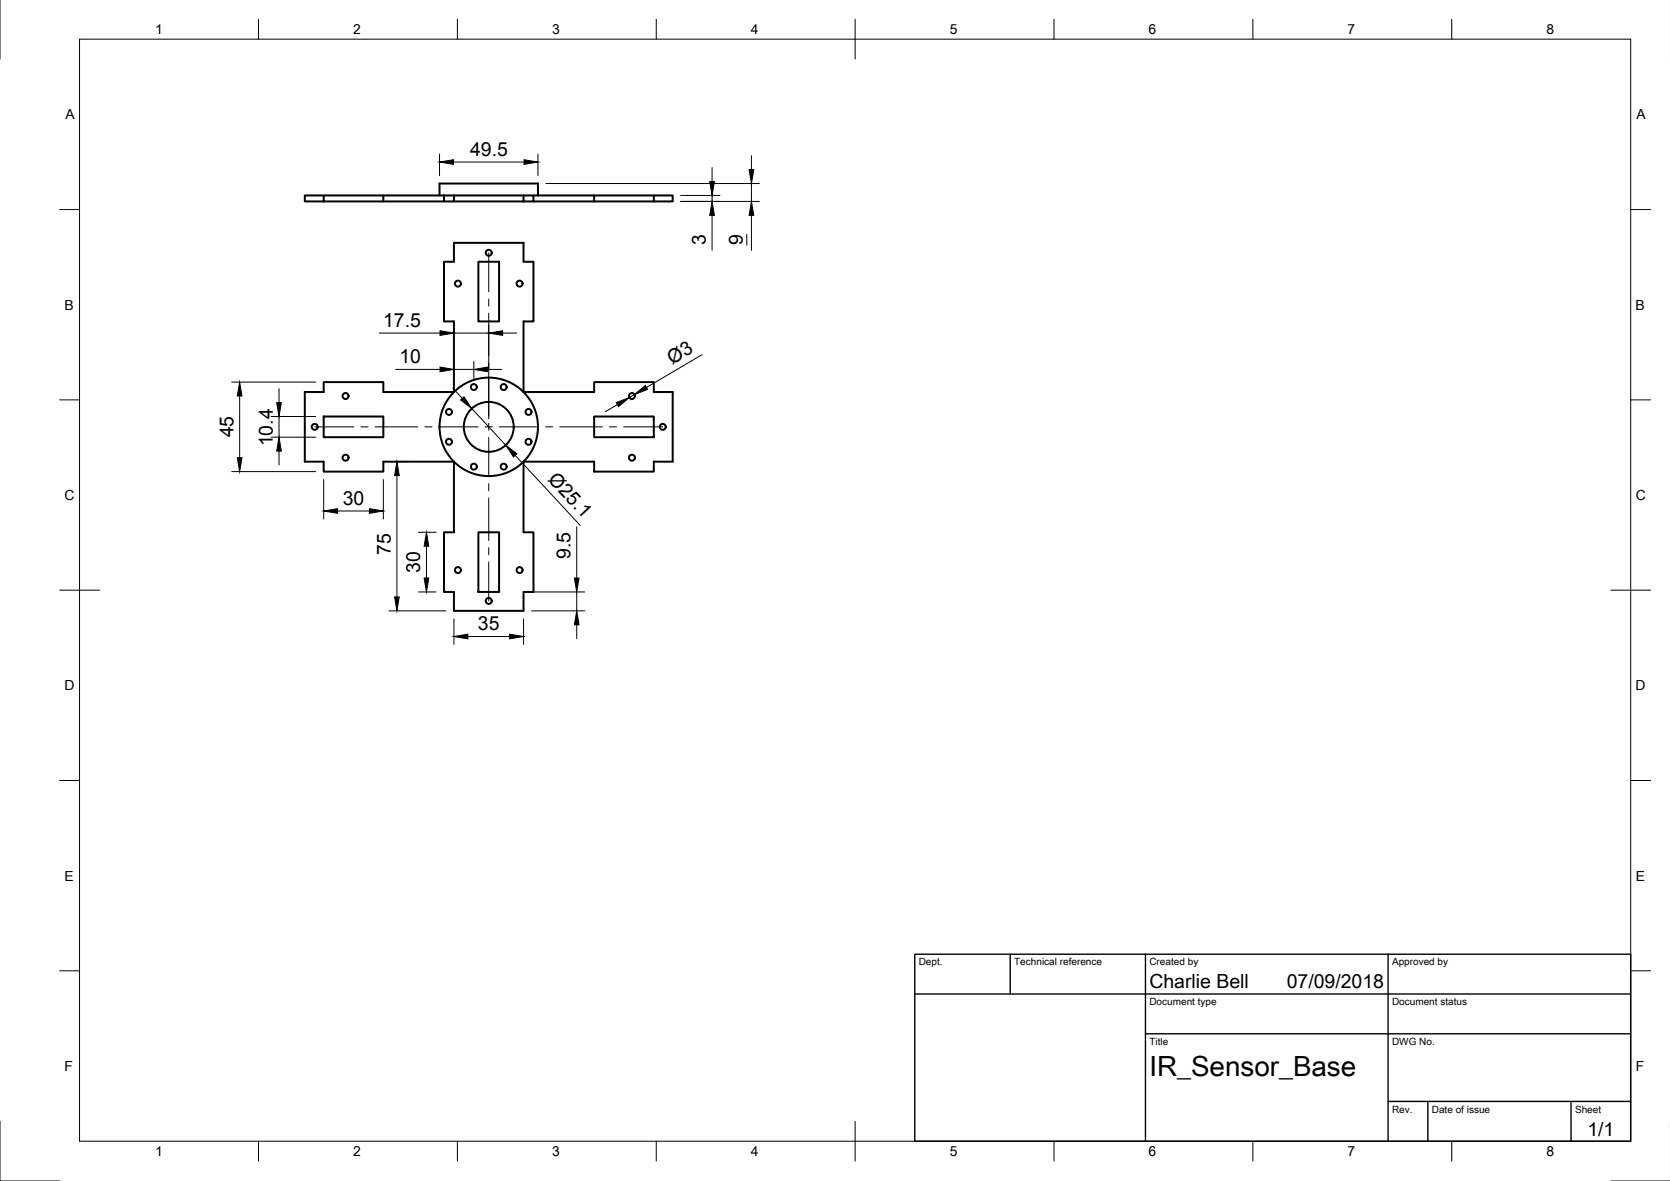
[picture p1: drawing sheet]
<svg xmlns="http://www.w3.org/2000/svg" width="420mm" height="297mm" viewBox="0 0 420 297" stroke-linecap="round" stroke-linejoin="round" font-family="sans-serif">
<!-- layer: Visible -->
<g fill="none" stroke="#000" stroke-width=".5">
<path d="M81.4 49.2h-4.7v1.5h4.7M81.4 50.7h30.3M81.4 50.7v-1.5h15v1.5M96.4 49.2h15.3M110.6 49.2v-3h24.7v3M111.7 49.2h2.5v1.5h-2.5zM114.2 50.7h17.5M114.2 49.2h17.5M131.7 49.2h2.5v1.5h-2.5M131.7 49.2v1.5M134.2 50.7h30.3M134.2 49.2h15.3"/>
<path d="M149.5 50.7v-1.5h15v1.5M164.5 49.2h4.7v1.5h-4.7M114.2 61.1h17.5v4.7h2.5v15h-2.5v17.8h17.8v-2.5h15v2.5h4.7v17.5h-4.7v2.5h-15v-2.5h-17.8v17.8h2.5v15h-2.5v4.7h-17.5v-4.7h-2.5v-15h2.5v-17.8h-17.8v2.5h-15v-2.5h-4.7v-17.5h4.7v-2.5h15v2.5h17.8v-17.8h-2.5v-15h2.5zM120.4 65.8h5.2v15h-5.2zM81.4 104.8h15v5.2h-15zM149.5 104.8h15v5.2h-15zM120.4 133.9h5.2v15h-5.2z"/>
<circle cx="115.2" cy="71.3" r=".75"/>
<circle cx="123" cy="63.6" r=".75"/>
<circle cx="130.7" cy="71.3" r=".75"/>
<circle cx="86.9" cy="99.6" r=".75"/>
<circle cx="119.2" cy="97.4" r=".75"/>
<circle cx="126.7" cy="97.4" r=".75"/>
<circle cx="159" cy="99.6" r=".75"/>
<circle cx="79.2" cy="107.4" r=".75"/>
<circle cx="86.9" cy="115.1" r=".75"/>
<circle cx="113" cy="111.1" r=".75"/>
<circle cx="113" cy="103.6" r=".75"/>
<circle cx="119.2" cy="117.4" r=".75"/>
<circle cx="123" cy="107.4" r="6.3"/>
<circle cx="123" cy="107.4" r="12.4"/>
<circle cx="126.7" cy="117.4" r=".75"/>
<circle cx="133" cy="111.1" r=".75"/>
<circle cx="133" cy="103.6" r=".75"/>
<circle cx="159" cy="115.1" r=".75"/>
<circle cx="166.7" cy="107.4" r=".75"/>
<circle cx="115.2" cy="143.4" r=".75"/>
<circle cx="123" cy="151.1" r=".75"/>
<circle cx="130.7" cy="143.4" r=".75"/>
</g>
<!-- layer: Border -->
<g fill="none" stroke="#000" stroke-width=".25">
<path d="M0 -.1v15M20 9.9h390.3v277.1h-390.3zM65 4.8v5.1M115.1 4.8v5.1M165.1 4.8v5.1M215.1 4.8v10.1M265.2 4.8v5.1M315.2 4.8v5.1M365.2 4.8v5.1M15 52.7h5M410.3 52.7h5M15 100.6h5"/>
<path d="M410.3 100.6h5M15 148.4h10M405.3 148.4h10M15 196.3h5M410.3 196.3h5M15 244.2h5M410.3 244.2h5M0 282v15h15M65 287v5M115.1 287v5M165.1 287v5M215.1 282v10"/>
<path d="M265.2 287v5M315.2 287v5M365.2 287v5M405.3 297h14.9"/>
</g>
<!-- layer: TitleBlock -->
<path d="M230.2 240h180.1v47h-180.1zM230.2 250h180.1M254.2 240v10M288.2 240v47M349.2 240v47M288.2 260h122.1M349.2 277h61.1M359.2 277v10M395.3 277v10" fill="none" stroke="#000" stroke-width=".35"/>
<!-- layer: Dimensions -->
<g fill="none" stroke="#000" stroke-width=".25">
<path d="M110.6 38.8v5.4M135.3 38.8v5.4M189.1 39.2v3.5M114.1 40.8h17.7M137.3 46.2h53.8M171.2 50.7h19.9M171.2 49.2h10M179.2 42.2v3.5M179.2 49.2v1.5M179.2 54.2v8.8M187.9 59v2.7M189.1 46.2v4.5"/>
<path d="M189.1 54.2v8.8M58.3 96.1h21.1M60.3 99.6v15.5M70.2 97.8v3.5M95.4 83.8h15.3M99.5 92.9h11.2M113.9 97.6l2.4 2.6M114.2 83.8h8.8M114.2 92.9h5M119.2 90.9v4.5M122.7 92.9h3.5M123 81.8v23.6"/>
<path d="M126.5 83.8h3.5M159.6 99.2l-1.3 .8M176.6 89.2l-13.9 8.2M58.3 118.6h21.1M68.2 110h11.2M68.2 104.8h11.2M70.2 104.8v5.2M70.2 113.5v3.5M97.9 116.1h5.7M99.9 119.6v30.5M118.7 102.8l8.5 9.2M129.6 114.5l16.4 17.6"/>
<path d="M155.3 101.8l-3 1.7M81.4 120.6v9.9M84.9 128.5h8M96.4 120.6v9.9M105.3 133.9h4.4M107.3 137.4v8M145.1 132.5v12.9M97.9 153.6h14.3M105.3 148.9h4.4M114.2 155.6v6.5M131.7 155.6v6.5M133.7 153.6h13.4"/>
<path d="M133.7 148.9h13.4M145.1 148.9v4.7M145.1 157.1v3.5M117.7 160.1h10.5"/>
</g>
<g fill="#000" stroke="#000" stroke-width=".25">
<path d="M110.6 40.8l3.5-.6v1.1zM131.8 40.2l3.5 .6-3.5 .5zM178.6 45.7h1.1l-.5 3.5zM179.2 50.7l.5 3.5h-1.1zM188.5 42.7h1.1l-.5 3.5zM189.1 50.7l.5 3.5h-1.1zM60.3 96.1l.6 3.5h-1.2zM110.7 83.2l3.5 .6-3.5 .6zM110.7 92.3l3.5 .6-3.5 .6zM115.9 100.6l.8-.8 2 3zM119.2 92.9l3.5-.6v1.2zM123 83.8l3.5-.6v1.2z"/>
<path d="M159.6 99.2l2.8-2.3 .5 1.1zM59.7 115.1h1.2l-.6 3.5zM70.2 110l.6 3.5h-1.2zM69.6 101.3h1.2l-.6 3.5zM99.9 116.1l.5 3.5h-1.1zM127.2 112l2.8 2.1-.8 .8zM155 101.3l3.3-1.3-2.7 2.3zM81.4 128.5l3.5-.6v1.2zM92.9 127.9l3.5 .6-3.5 .6zM107.3 133.9l.6 3.5h-1.2zM99.3 150.1h1.1l-.5 3.5zM106.7 145.4h1.2l-.6 3.5z"/>
<path d="M114.2 160.1l3.5-.6v1.2zM128.2 159.5l3.5 .6-3.5 .6zM145.1 153.6l.6 3.5h-1.2zM144.5 145.4h1.2l-.6 3.5z"/>
</g>
<!-- layer: Center Lines -->
<g fill="none" stroke="#000" stroke-width=".25">
<path d="M123 63.6v9.8M123 75.2v1.8M123 78.8v10.7M123 91.3v1.8M123 94.9v9.8M79.2 107.4h9.8M90.8 107.4h1.8M94.4 107.4h10.7M106.9 107.4h1.8M110.5 107.4h9.8M122.1 107.4h1.8M123 106.5v1.8"/>
<path d="M123 110v9.9M125.6 107.4h9.9M137.3 107.4h1.7M140.8 107.4h10.8M153.3 107.4h1.8M156.9 107.4h9.8M123 121.7v1.7M123 125.2v10.8M123 137.7v1.8M123 141.3v9.8"/>
</g>
<text font-size="7" x="289.2" y="270.5">IR_Sensor_Base</text>
<g font-size="4.9">
<text x="118.3" y="39.2">49.5</text>
<text x="177.6" y="61.7" transform="rotate(-90 177.6 61.7)">3</text>
<text x="186.9" y="61.7" transform="rotate(-90 186.9 61.7)">9</text>
<text x="96.4" y="82.2">17.5</text>
<text x="100.5" y="91.4">10</text>
<text x="169.1" y="91.8" transform="rotate(-30 169.1 91.8)">Ø3</text>
<text x="58.7" y="110" transform="rotate(-90 58.7 110)">45</text>
<text x="68.6" y="112.3" transform="rotate(-90 68.6 112.3)">10.4</text>
<text x="137.7" y="120.8" transform="rotate(47 137.7 120.8)">Ø25.1</text>
<text x="86.2" y="127">30</text>
<text x="98.3" y="139.5" transform="rotate(-90 98.3 139.5)">75</text>
<text x="143.5" y="140.6" transform="rotate(-90 143.5 140.6)">9.5</text>
<text x="105.7" y="144.1" transform="rotate(-90 105.7 144.1)">30</text>
<text x="120.2" y="158.5">35</text>
<text x="289.2" y="248.5">Charlie Bell</text>
<text x="323.7" y="248.5">07/09/2018</text>
<text x="399.4" y="285.6">1/1</text>
</g>
<g font-size="3.5">
<text x="39" y="8.6">1</text>
<text x="88.9" y="8.6">2</text>
<text x="138.9" y="8.6">3</text>
<text x="188.9" y="8.6">4</text>
<text x="239" y="8.6">5</text>
<text x="288.9" y="8.6">6</text>
<text x="339" y="8.6">7</text>
<text x="389.1" y="8.6">8</text>
<text x="16.4" y="30">A</text>
<text x="411.7" y="30">A</text>
<text x="16.2" y="77.9">B</text>
<text x="411.5" y="77.9">B</text>
<text x="16.3" y="125.8">C</text>
<text x="411.5" y="125.8">C</text>
<text x="16.2" y="173.6">D</text>
<text x="411.5" y="173.6">D</text>
<text x="16.3" y="221.5">E</text>
<text x="411.5" y="221.5">E</text>
<text x="16.3" y="269.4">F</text>
<text x="411.5" y="269.4">F</text>
<text x="39" y="290.8">1</text>
<text x="88.9" y="290.8">2</text>
<text x="138.9" y="290.8">3</text>
<text x="188.9" y="290.8">4</text>
<text x="239" y="290.8">5</text>
<text x="288.9" y="290.8">6</text>
<text x="339" y="290.8">7</text>
<text x="389.1" y="290.8">8</text>
</g>
<g font-size="2.5">
<text x="231.2" y="242.8">Dept.</text>
<text x="255.2" y="242.8">Technical reference</text>
<text x="289.2" y="242.8">Created by</text>
<text x="350.2" y="242.8">Approved by</text>
<text x="289.2" y="252.8">Document type</text>
<text x="350.2" y="252.8">Document status</text>
<text x="289.2" y="262.8">Title</text>
<text x="350.2" y="262.8">DWG No.</text>
<text x="350.2" y="279.8">Rev.</text>
<text x="360.2" y="279.8">Date of issue</text>
<text x="396.3" y="279.8">Sheet</text>
</g>
</svg>
